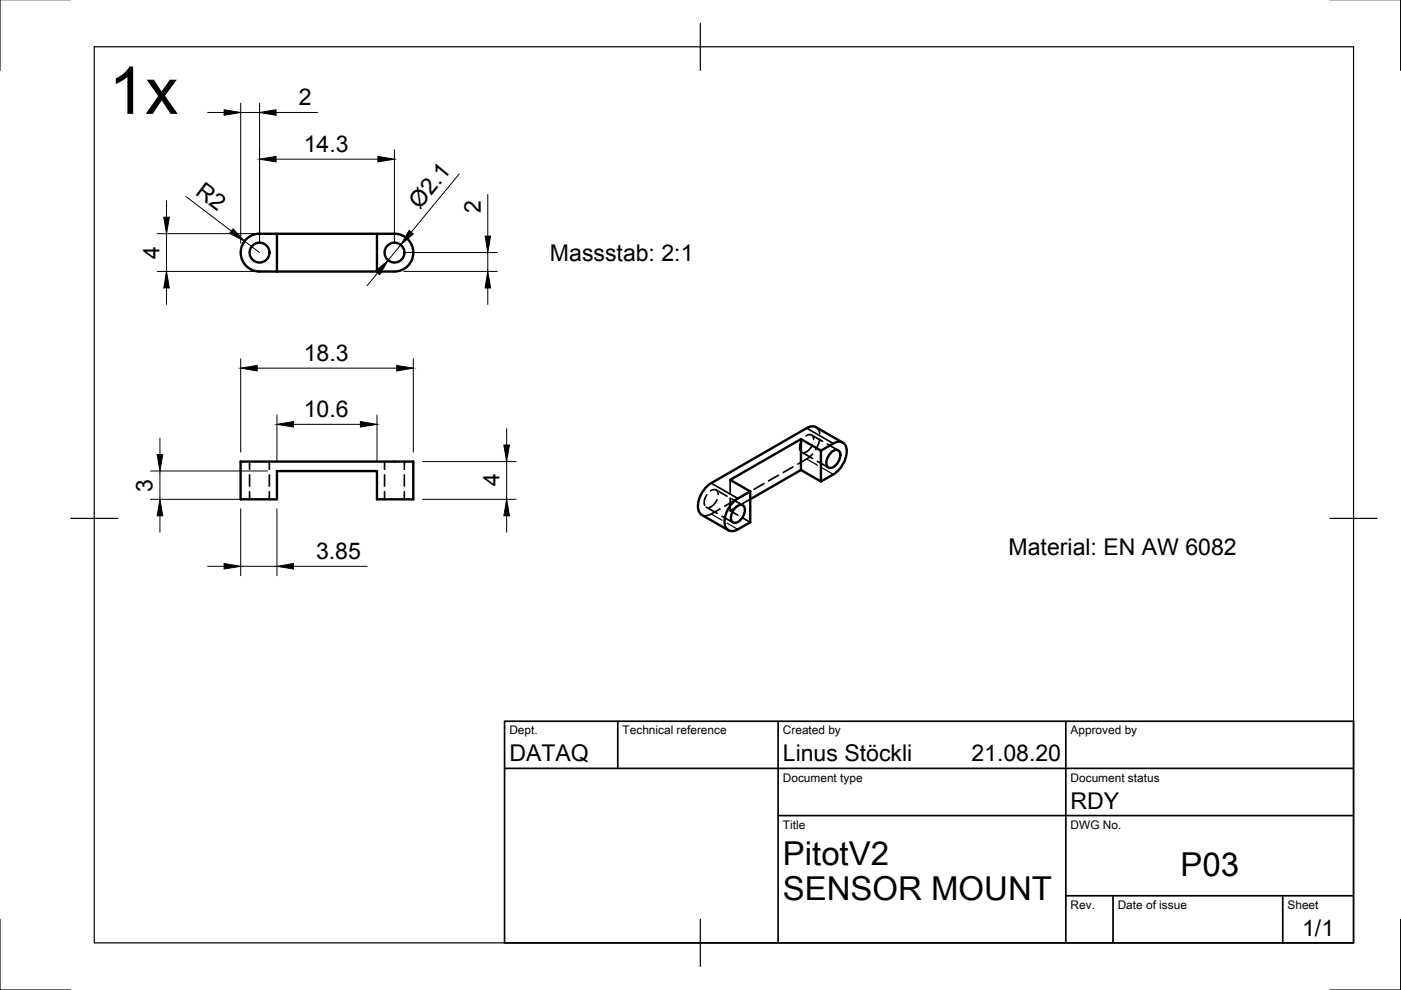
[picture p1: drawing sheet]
<svg xmlns="http://www.w3.org/2000/svg" width="297mm" height="210mm" viewBox="0 0 297 210" stroke-linecap="round" stroke-linejoin="round" font-family="sans-serif">
<!-- layer: Sichtbar -->
<g fill="none" stroke="#000" stroke-width=".51">
<path d="M52.2 50.7a3.8 3.8 0 0 1 2.8-1.1h24.9v8h-24.9a4 4 0 0 1-3.7-2.5 4 4 0 0 1 .9-4.4zM58.7 49.6v8M79.9 49.6l3.7-.1a4 4 0 0 1 4 4.1 4 4 0 0 1-4 4h-3.7M51 97.9h36.6v8h-7.7v-6h-21.2v6h-7.7zM169.8 93.1l4.3 2.4v6.6l-4.3-2.5zM169.8 93.1l-15 8.6 4.3 2.5M169.8 99.6l-10.7 6.2M171 90.8l-20.2 11.6M173 90.6l5.7 3.2M173 90.6a1.94 1.94 0 0 0-2 .2M174.1 95.5l2.6-1.5a1.73 1.73 0 0 1 2-.2 1.73 1.73 0 0 1 .8 1.9 6.3 6.3 0 0 1-2.8 4.9l-2.6 1.5M176.3 95.9a1.06 1.06 0 0 1 1.4-.4 1.06 1.06 0 0 1 .4 1.4l-.1 .5a2.4 2.4 0 0 1-2.2 1.8 1.72 1.72 0 0 1-.2-2.5z"/>
<path d="M150.8 102.4a5.8 5.8 0 0 0-2.6 6.1l.6 .7 5.7 3.2M156.1 107.5a1.06 1.06 0 0 1 1.4-.4 1.06 1.06 0 0 1 .4 1.5l-.2 .5a2.4 2.4 0 0 1-2.1 1.7 1.72 1.72 0 0 1-.2-2.5zM156.5 105.7a6 6 0 0 0-2.8 5.6 1.66 1.66 0 0 0 2.8 .9M159.1 104.2v6.5l-2.7 1.5M159.1 104.2l-2.7 1.5"/>
<circle cx="55" cy="53.6" r="2.11"/>
<circle cx="83.6" cy="53.6" r="2.11"/>
</g>
<!-- layer: Verdeckt -->
<g fill="none" stroke="#000" stroke-width=".36">
<path d="M52.9 97.9v1.6M57.1 97.9v1.6M81.5 97.9v1.6M85.7 97.9v1.6M168.1 99l-2 1.2M170 95.9l2.3 1.3M170.1 93.3a2.5 2.5 0 0 0-.4 2.2M170.9 92.4a.92 .92 0 0 1 1.1-.2 .92 .92 0 0 1 .5 1M172.1 92.2l2.3 1.4M172.2 94.3l-.6 1-1 .6M172.3 96.3l-.1 .1a9.6 9.6 0 0 1-3 2M173 90.6l.5 .4 .3 .9"/>
<path d="M173.3 97.8l2.3 1.3M173.8 93.1l-.2 1-.6 1.2M175.4 94.2l2.3 1.3M52.9 100.7v2.4M52.9 104.2v1.7M57.1 100.7v2.4M57.1 104.2v1.7M81.5 100.7v2.4M81.5 104.2v1.7M85.7 100.7v2.4M85.7 104.2v1.7M149.7 107.5l2.4 1.4"/>
<path d="M149.9 104.9a2.44 2.44 0 0 0-.5 2.2M150.7 104.1a.93 .93 0 0 1 1.1-.2 .93 .93 0 0 1 .5 1M151.8 103.9l2.4 1.3M152 106l-.9 1.2-.7 .4M152.7 107.9l-2.3 1.3-1 .2-.6-.2M153.1 109.4l2.3 1.4M154.8 108.3l1.6 .9M154.8 101.7v2.7M154.8 105.6v2.7M155.2 105.8l2.3 1.3M155.7 106.1l-2 1.2M156.4 107.4l-1.6 .9"/>
<path d="M157.5 109.8l1.6 .9M158.8 104.3l-2 1.2M159.1 105.8l-1.6 1M161.9 102.5l-2 1.3M165 100.8l-2 1.2"/>
</g>
<!-- layer: Verdeckt schmal -->
<path d="M171 97.3l2.3 1.4M174.4 99.2l2.3 1.4M150.8 109l2.3 1.3M154.1 110.9l2.3 1.3" fill="none" stroke="#000" stroke-width=".25"/>
<!-- layer: Sichtbar schmal -->
<path d="M171 90.8l5.7 3.2M150.8 102.4l5.6 3.3" fill="none" stroke="#000" stroke-width=".36"/>
<!-- layer: Border -->
<path d="M0 -.1v15M297 -.1v15M20 9.9h267v190h-267zM148.5 4.9v10M15 109.9h10M282 109.9h10M0 194.9v15h15M148.5 194.9v10M297 194.9v15h-15" fill="none" stroke="#000" stroke-width=".25"/>
<!-- layer: TitleBlock -->
<path d="M107 152.9h180v47h-180zM131 152.9v10M165 152.9v47M226 152.9v47M107 162.9h180M165 172.9h122M226 189.9h61M236 189.9v10M272 189.9v10" fill="none" stroke="#000" stroke-width=".36"/>
<!-- layer: Dimensions -->
<g fill="none" stroke="#000" stroke-width=".21">
<path d="M44 23.8h3.5M51 21.9v29.7M51 23.8h4M55 21.9v29.7M58.5 23.8h8.9M58.5 33.8h21.6M83.6 31.7v19.9M97.4 36.9l-10.2 12.3M33.3 49.5h23.4M33.3 57.5h23.4M35.3 42.6v3.5M35.3 49.5v8"/>
<path d="M39.4 41.7l9.7 7.3M51.8 51.1l3.2 2.4M80.1 57.9l-2.3 2.7M85 51.9l-2.7 3.3M85.6 57.5h19.8M85.6 53.5h19.8M103.4 41.2v8.9M103.4 53.5v4M35.3 61.1v3.5M51 76.1v19.8M54.5 78.1h29.6M87.6 76.1v19.8"/>
<path d="M103.4 61.1v3.5M31.9 99.9h24.8M33.9 92.9v3.5M33.9 99.9v6M58.7 88v9.9M62.2 90h14.2M79.9 88v9.9M89.6 97.9h19.8M107.4 90.9v3.5M107.4 97.9v8M31.9 105.9h24.8M33.9 109.4v3.5"/>
<path d="M51 107.9v14.2M58.7 107.9v14.2M89.6 105.9h19.8M107.4 109.4v3.5M44 120.1h3.5M51 120.1h7.7M62.2 120.1h15.6"/>
</g>
<g fill="#000" stroke="#000" stroke-width=".21">
<path d="M47.5 23.3l3.5 .5-3.5 .6zM55 23.8l3.5-.5v1.1zM55 33.8l3.5-.6v1.1zM80.1 33.2l3.5 .6-3.5 .5zM34.7 46.1h1.2l-.6 3.4zM49.4 48.5l2.4 2.6-3.1-1.6zM79.6 57.5l2.7-2.3-1.8 3zM86.7 48.9l.9 .7-2.6 2.3zM102.8 50.1h1.2l-.6 3.4zM35.3 57.5l.6 3.6h-1.2zM51 78.1l3.5-.6v1.1zM84.1 77.5l3.5 .6-3.5 .5z"/>
<path d="M103.4 57.5l.6 3.6h-1.2zM33.3 96.4h1.2l-.6 3.5zM58.7 90l3.5-.6v1.1zM76.4 89.4l3.5 .6-3.5 .5zM106.8 94.4h1.2l-.6 3.5zM33.9 105.9l.6 3.5h-1.2zM47.5 119.5l3.5 .6-3.5 .5zM58.7 120.1l3.5-.6v1.1zM107.4 105.9l.6 3.5h-1.2z"/>
</g>
<text font-size="14" x="23" y="24.1">1x</text>
<g font-size="7">
<text x="166" y="183.4">PitotV2</text>
<text x="250.3" y="185.8">P03</text>
<text x="166" y="190.9">SENSOR MOUNT</text>
</g>
<g font-size="4.9">
<text x="63.4" y="22.3">2</text>
<text x="64.4" y="32.2">14.3</text>
<text x="41.2" y="41.1" transform="rotate(37 41.2 41.1)">R2</text>
<text x="89" y="44.5" transform="rotate(-51 89 44.5)">Ø2.1</text>
<text x="101.9" y="45.2" transform="rotate(-90 101.9 45.2)">2</text>
<text x="33.8" y="54.8" transform="rotate(-90 33.8 54.8)">4</text>
<text x="116.6" y="55.2">Massstab: 2:1</text>
<text x="64.4" y="76.5">18.3</text>
<text x="64.4" y="88.4">10.6</text>
<text x="32.3" y="104.2" transform="rotate(-90 32.3 104.2)">3</text>
<text x="105.9" y="103.1" transform="rotate(-90 105.9 103.1)">4</text>
<text x="67" y="118.5">3.85</text>
<text x="213.8" y="117.7">Material: EN AW 6082</text>
<text x="108" y="161.4">DATAQ</text>
<text x="166" y="161.4">Linus Stöckli</text>
<text x="206" y="161.4">21.08.20</text>
<text x="227" y="171.4">RDY</text>
<text x="276.1" y="198.5">1/1</text>
</g>
<g font-size="2.5">
<text x="108" y="155.7">Dept.</text>
<text x="132" y="155.7">Technical reference</text>
<text x="166" y="155.7">Created by</text>
<text x="227" y="155.7">Approved by</text>
<text x="166" y="165.7">Document type</text>
<text x="227" y="165.7">Document status</text>
<text x="166" y="175.7">Title</text>
<text x="227" y="175.7">DWG No.</text>
<text x="227" y="192.7">Rev.</text>
<text x="237" y="192.7">Date of issue</text>
<text x="273" y="192.7">Sheet</text>
</g>
</svg>
